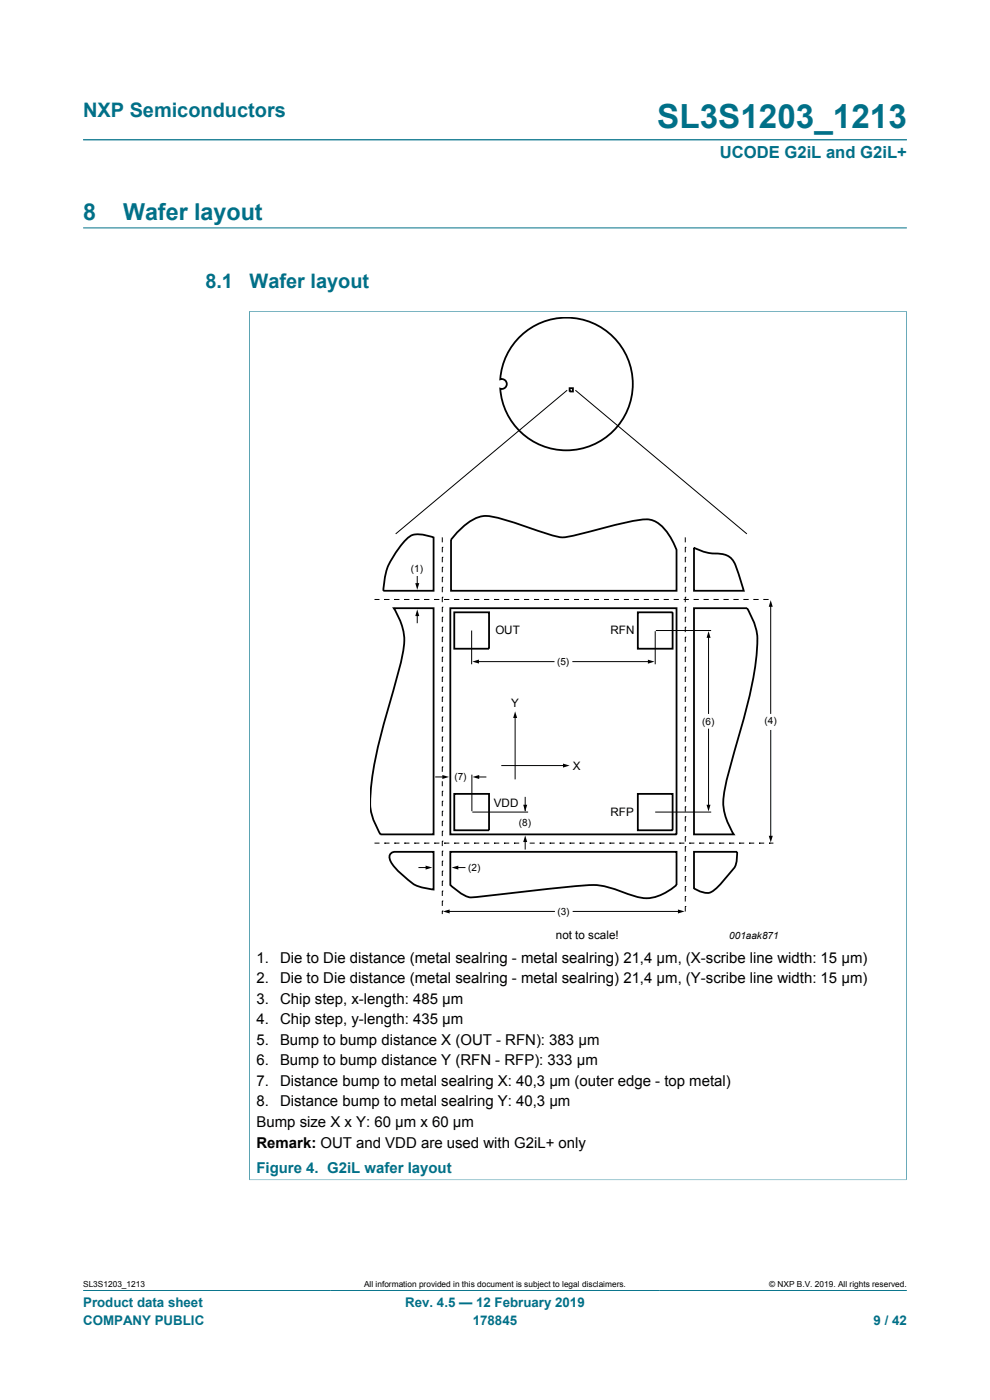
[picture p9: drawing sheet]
<svg xmlns="http://www.w3.org/2000/svg" width="210mm" height="297mm" viewBox="0 0 210 297" stroke-linecap="round" stroke-linejoin="round" font-family="sans-serif">
<path d="M17.6 29.7h174.8M17.6 48.3h174.8M52.8 66h139.5M52.9 66v184.4M192.3 66v184.4M52.8 250.3h139.5M17.6 273.8h174.8" fill="none" stroke="#007088" stroke-width=".21"/>
<g fill="none" stroke="#000" stroke-width=".21">
<path d="M120.2 82.9l-36.2 30.3M122.1 82.9l36.2 30.3M93.8 116.1h.1M93.8 118.2h.1M93.8 114v1.1M93.8 116.1v1.1M93.8 118.2v1.1M145.4 116.1h.1M145.4 118.2h.1M145.4 114v1.1M145.4 116.1v1.1M145.4 118.2v1.1"/>
<path d="M79.4 127.2h1.1M81.6 127.2h.1M81.6 127.2h1M83.7 127.2h.1M83.7 127.2h1M85.8 127.2h.1M85.8 127.2h1M87.9 127.2h.1M87.9 127.2h1.1M88.5 122.3v1.7M88.5 130.4v1.7M90 127.2h.1"/>
<path d="M90 127.2h1.1M92.1 127.2h.1M92.1 127.2h1.1M93.8 120.3h.1M93.8 122.5h.1M93.8 124.6h.1M93.8 126.7h.1M93.8 128.8h.1M93.8 130.9h.1M93.8 133h.1M93.8 135.2h.1M93.8 137.3h.1"/>
<path d="M93.8 139.4h.1M93.8 120.3v1.1M93.8 122.5v1M93.8 124.6v1M93.8 126.7v1.1M93.8 128.8v1.1M93.8 130.9v1.1M93.8 133v1.1M93.8 135.2v1M93.8 137.3v1M93.8 139.4v1M94.3 127.2h.1"/>
<path d="M94.3 127.2h1M96.4 127.2h.1M96.4 127.2h1M98.5 127.2h.1M98.5 127.2h1M100 133.8v7.1M100.6 127.2h.1M100.6 127.2h1.1M102.7 127.2h.1M102.7 127.2h1.1M104.8 127.2h.1M104.8 127.2h1.1"/>
<path d="M107 127.2h.1M107 127.2h1M109.1 127.2h.1M109.1 127.2h1M111.2 127.2h.1M111.2 127.2h1M113.3 127.2h.1M113.3 127.2h1.1M115.4 127.2h.1M115.4 127.2h1.1M117.5 127.2h.1M117.5 127.2h1.1"/>
<path d="M119.7 127.2h.1M119.7 127.2h1M121.8 127.2h.1M121.8 127.2h1M123.9 127.2h.1M123.9 127.2h1M126 127.2h.1M126 127.2h1.1M128.1 127.2h.1M128.1 127.2h1.1M130.2 127.2h.1M130.2 127.2h1.1"/>
<path d="M132.4 127.2h.1M132.4 127.2h1M134.5 127.2h.1M134.5 127.2h1M136.6 127.2h.1M136.6 127.2h1M138.7 127.2h.1M138.7 127.2h1.1M139 133.9v7M139.1 133.8h11.7M140.8 127.2h.1M140.8 127.2h1.1"/>
<path d="M142.9 127.2h.1M142.9 127.2h1.1M145.1 127.2h.1M145.1 127.2h1M145.4 120.3h.1M145.4 122.5h.1M145.4 124.6h.1M145.4 126.7h.1M145.4 128.8h.1M145.4 130.9h.1M145.4 133h.1M145.4 135.2h.1"/>
<path d="M145.4 137.3h.1M145.4 139.4h.1M145.4 120.3v1.1M145.4 122.5v1M145.4 124.6v1M145.4 126.7v1.1M145.4 128.8v1.1M145.4 130.9v1.1M145.4 133v1.1M145.4 135.2v1M145.4 137.3v1M145.4 139.4v1"/>
<path d="M147.2 127.2h.1M147.2 127.2h1M149.3 127.2h.1M149.3 127.2h1M150.3 135v16.4M151.4 127.2h.1M151.4 127.2h1.1M153.5 127.2h.1M153.5 127.2h1.1M155.6 127.2h.1M155.6 127.2h1.1M157.8 127.2h.1"/>
<path d="M157.8 127.2h1M159.9 127.2h.1M159.9 127.2h1M162 127.2h.1M162 127.2h1M163.5 128.4v22.9M93.8 141.5h.1M93.8 143.6h.1M93.8 145.7h.1M93.8 147.9h.1M93.8 150h.1M93.8 152.1h.1"/>
<path d="M93.8 154.2h.1M93.8 156.3h.1M93.8 158.4h.1M93.8 141.5v1.1M93.8 143.6v1.1M93.8 145.7v1.1M93.8 147.9v1M93.8 150v1M93.8 152.1v1M93.8 154.2v1.1M93.8 156.3v1.1M93.8 158.4v1.1"/>
<path d="M101.3 140.4h16.2M109.3 152v13.2M121.5 140.4h16.3M145.4 141.5h.1M145.4 143.6h.1M145.4 145.7h.1M145.4 147.9h.1M145.4 150h.1M145.4 152.1h.1M145.4 154.2h.1M145.4 156.3h.1M145.4 158.4h.1"/>
<path d="M145.4 141.5v1.1M145.4 143.6v1.1M145.4 145.7v1.1M145.4 147.9v1M145.4 150v1M145.4 152.1v1M145.4 154.2v1.1M145.4 156.3v1.1M145.4 158.4v1.1M150.3 154.7v16.3M163.5 155v22.6M79.4 178.9h1.1"/>
<path d="M81.6 178.9h.1M81.6 178.9h1M83.7 178.9h.1M83.7 178.9h1M85.8 178.9h.1M85.8 178.9h1M87.9 178.9h.1M87.9 178.9h1.1M90 178.9h.1M90 178.9h1.1M92.1 178.9h.1M92.1 178.9h1.1"/>
<path d="M92.4 164.8h1.7M93.8 167.8h.1M93.8 170h.1M93.8 172.1h.1M93.8 174.2h.1M93.8 176.3h.1M93.8 178.4h.1M93.8 160.6h.1M93.8 162.7h.1M93.8 160.6v1M93.8 162.7v1M93.8 165.7v1.1"/>
<path d="M93.8 167.8v1.1M93.8 170v1M93.8 172.1v1M93.8 174.2v1.1M93.8 176.3v1.1M93.8 178.4v1.1M94.3 178.9h.1M94.3 178.9h1M96.4 178.9h.1M96.4 178.9h1M98.5 178.9h.1M98.5 178.9h1"/>
<path d="M100.1 164.3v7.8M100.2 172.3h11.8M100.6 178.9h.1M100.6 178.9h1.1M101.4 164.8h1.7M102.7 178.9h.1M102.7 178.9h1.1M104.8 178.9h.1M104.8 178.9h1.1M106.4 162.4h13.3M107 178.9h.1M107 178.9h1"/>
<path d="M109.1 178.9h.1M109.1 178.9h1M111.4 169.2v2.8M111.4 178.3v1.8M112.4 178.9h1M114.5 178.9h.1M114.5 178.9h1M116.6 178.9h.1M116.6 178.9h1.1M118.7 178.9h.1M118.7 178.9h1.1M120.8 178.9h.1"/>
<path d="M120.8 178.9h1.1M122.9 178.9h.1M122.9 178.9h1.1M125.1 178.9h.1M125.1 178.9h1M127.2 178.9h.1M127.2 178.9h1M129.3 178.9h.1M129.3 178.9h1.1M131.4 178.9h.1M131.4 178.9h1.1M133.5 178.9h.1"/>
<path d="M133.5 178.9h1.1M135.6 178.9h.1M135.6 178.9h1.1M137.8 178.9h.1M137.8 178.9h1M139 172.3h11.9M139.9 178.9h.1M139.9 178.9h1M142 178.9h.1M142 178.9h1.1M144.1 178.9h.1M144.1 178.9h1.1"/>
<path d="M145.4 160.6h.1M145.4 162.7h.1M145.4 164.8h.1M145.4 166.9h.1M145.4 169h.1M145.4 171.1h.1M145.4 173.3h.1M145.4 175.4h.1M145.4 177.5h.1M145.4 179.6h.1M145.4 160.6v1M145.4 162.7v1"/>
<path d="M145.4 164.8v1M145.4 166.9v1.1M145.4 169v1.1M145.4 171.1v1.1M145.4 173.3v1M145.4 175.4v1M145.4 177.5v1M145.4 179.6v1.1M146.2 178.9h.1M146.2 178.9h1.1M148.3 178.9h.1M148.3 178.9h1.1"/>
<path d="M150.5 178.9h.1M150.5 178.9h1M152.6 178.9h.1M152.6 178.9h1M154.7 178.9h.1M154.7 178.9h1.1M156.8 178.9h.1M156.8 178.9h1.1M158.9 178.9h.1M158.9 178.9h1.1M161 178.9h.1M161 178.9h1.1"/>
<path d="M163.2 178.9h.1M163.2 178.9h.9M88.9 184h1.7M93.8 180.5h.1M93.8 182.7h.1M93.8 184.8h.1M93.8 186.9h.1M93.8 189h.1M93.8 191.1h.1M93.8 193.2h.1M93.8 180.5v1.1M93.8 182.7v1"/>
<path d="M93.8 184.8v1M93.8 186.9v1.1M93.8 189v1.1M93.8 191.1v1.1M93.8 193.2v.7M95.1 193.4h22.5M96.9 184h1.7M121.6 193.4h22.5M145.4 181.7h.1M145.4 183.8h.1M145.4 186h.1M145.4 188.1h.1"/>
<path d="M145.4 190.2h.1M145.4 192.3h.1M145.4 181.7v1.1M145.4 183.8v1.1M145.4 186v1M145.4 188.1v1M145.4 190.2v1M145.4 192.3v1.1"/>
</g>
<g fill="#000">
<path d="M88.5 129.3l.4 1.4h-.8zM88.1 123.7h.8l-.4 1.4zM100.2 140.4l1.4-.5v.9zM150.3 133.9l.4 1.4h-.8zM163.5 127.3l.4 1.4h-.8zM109.3 150.9l.4 1.4h-.8zM137.4 139.9l1.4 .5-1.4 .4zM93.8 164.4l1.4 .4-1.4 .5zM100.2 164.8l1.4-.4v.9zM111 170.7h.8l-.4 1.4zM111.4 177.2l.4 1.4h-.8zM119.4 162l1.4 .4-1.4 .4z"/>
<path d="M149.9 170.7h.8l-.4 1.4zM163.1 177.3h.8l-.4 1.4zM90.3 183.6l1.4 .4-1.4 .5zM94 193.4l1.4-.5v.9zM95.8 184l1.4-.4v.9zM143.8 192.9l1.4 .5-1.4 .4z"/>
</g>
<g fill="none" stroke="#000" stroke-width=".38">
<path d="M110 71.7a14.1 14.1 0 0 1 22.1 2.3 14.1 14.1 0 0 1-7.6 20.8 14.1 14.1 0 0 1-18.4-12.3 1.05 1.05 0 0 0 1.4-1 1.05 1.05 0 0 0-1.4-1 14 14 0 0 1 3.9-8.8zM120.8 82.4h.7v.7h-.7zM86.3 114.3a4.2 4.2 0 0 1 4.5-.7l1.2 .4v11.3h-10.7a14.6 14.6 0 0 1 3.7-9.5zM97.2 112.7a9.3 9.3 0 0 1 5.8-3.3 49.4 49.4 0 0 1 10.8 3.1l2.7 .9a7.7 7.7 0 0 0 5.8 .1l1.4-.4a116.5 116.5 0 0 1 12.4-2.9 5.6 5.6 0 0 1 5.8 3.2l1.6 3.3v8.6h-47.8v-10.8zM147.2 116.2a11 11 0 0 0 5.8 1.3 3.4 3.4 0 0 1 3 2.5l1.8 5.3h-10.6zM83.5 129h8.5v48h-11.3a14 14 0 0 1-2-10.4 131.9 131.9 0 0 1 5.3-22l1.2-4.9a12.7 12.7 0 0 0-1.7-10.7zM95.5 129h48v48h-48zM96.4 129.9h7.3v7.7h-7.3zM135.3 129.9h7.4v7.7h-7.4zM147.2 129h11.3a14 14 0 0 1 1.9 10.4 131.9 131.9 0 0 1-5.2 22.1l-1.2 4.8a12.7 12.7 0 0 0 1.7 10.7h-8.5zM96.4 168.4h7.3v7.7h-7.3zM135.3 168.4h7.4v7.7h-7.4z"/>
<path d="M82.9 181.1l.7-.4h8.4v8a8.9 8.9 0 0 1-6.2-2.7l-1.4-1.2a5.9 5.9 0 0 1-1.8-2.8l.1-.6zM95.5 180.7h48v7a11.4 11.4 0 0 1-6.3 2.9 22.5 22.5 0 0 1-6.9-2 15.4 15.4 0 0 0-8.2-.6l-19.6 2.1a6.4 6.4 0 0 1-4.2-.2l-2.8-2.2zM147.2 180.7h9.2a5.1 5.1 0 0 1-1.6 4.5l-1.2 1.5a10.5 10.5 0 0 1-2.8 2.6 4.6 4.6 0 0 1-3.6-.9z"/>
</g>
<text font-size="7.1" fill="#007088" x="139.4" y="27.2">SL3S1203_1213</text>
<g font-size="4.9" fill="#007088">
<text x="17.6" y="46.6">8</text>
<text x="26.1" y="46.6">Wafer layout</text>
</g>
<g font-size="4.2" fill="#007088">
<text x="17.6" y="24.8">NXP Semiconductors</text>
<text x="43.6" y="61.1">8.1</text>
<text x="52.9" y="61.1">Wafer layout</text>
</g>
<text font-size="3.5" fill="#007088" x="152.7" y="33.5">UCODE G2iL and G2iL+</text>
<g font-size="3.2">
<text x="54.4" y="204.3">1.</text>
<text x="54.4" y="208.6">2.</text>
<text x="59.4" y="204.3">Die to Die distance (metal sealring - metal sealring) 21,4 μm, (X-scribe line width: 15 μm)</text>
<text x="59.4" y="208.6">Die to Die distance (metal sealring - metal sealring) 21,4 μm, (Y-scribe line width: 15 μm)</text>
<text x="54.4" y="213">3.</text>
<text x="59.4" y="213">Chip step, x-length: 485 μm</text>
<text x="54.4" y="217.3">4.</text>
<text x="54.4" y="221.7">5.</text>
<text x="59.4" y="217.3">Chip step, y-length: 435 μm</text>
<text x="59.4" y="221.7">Bump to bump distance X (OUT - RFN): 383 μm</text>
<text x="54.4" y="226">6.</text>
<text x="59.4" y="226">Bump to bump distance Y (RFN - RFP): 333 μm</text>
<text x="54.4" y="230.3">7.</text>
<text x="59.4" y="230.3">Distance bump to metal sealring X: 40,3 μm (outer edge - top metal)</text>
<text x="54.4" y="234.7">8.</text>
<text x="54.4" y="239.1">Bump size X x Y: 60 μm x 60 μm</text>
<text x="59.4" y="234.7">Distance bump to metal sealring Y: 40,3 μm</text>
<text x="54.4" y="243.6">Remark: OUT and VDD are used with G2iL+ only</text>
</g>
<text font-size="3.2" fill="#007088" x="54.4" y="248.8">Figure 4. G2iL wafer layout</text>
<g font-size="2.8" fill="#007088">
<text x="17.6" y="277.3">Product data sheet</text>
<text x="17.6" y="281">COMPANY PUBLIC</text>
<text x="86" y="277.3">Rev. 4.5 — 12 February 2019</text>
<text x="100.3" y="281">178845</text>
<text x="185.3" y="281">9 / 42</text>
</g>
<g font-size="2.5">
<text x="105.1" y="134.6">OUT</text>
<text x="129.5" y="134.6">RFN</text>
<text x="108.4" y="150">Y</text>
<text x="121.5" y="163.3">X</text>
<text x="104.8" y="171.3">VDD</text>
<text x="129.5" y="173.1">RFP</text>
<text x="117.9" y="199.2">not to scale!</text>
</g>
<g font-size="2.1">
<text x="87.2" y="121.2">(1)</text>
<text x="118.2" y="141">(5)</text>
<text x="149" y="153.8">(6)</text>
<text x="162.2" y="153.6">(4)</text>
<text x="96.4" y="165.6">(7)</text>
<text x="110.1" y="175.2">(8)</text>
<text x="99.3" y="184.7">(2)</text>
<text x="118.3" y="194.1">(3)</text>
<text x="154.7" y="199.3">001aak871</text>
</g>
<g font-size="1.8">
<text x="17.6" y="273.1">SL3S1203_1213</text>
<text x="77.2" y="273.1">All information provided in this document is subject to legal disclaimers.</text>
<text x="163.2" y="273.1">© NXP B.V. 2019. All rights reserved.</text>
</g>
</svg>
